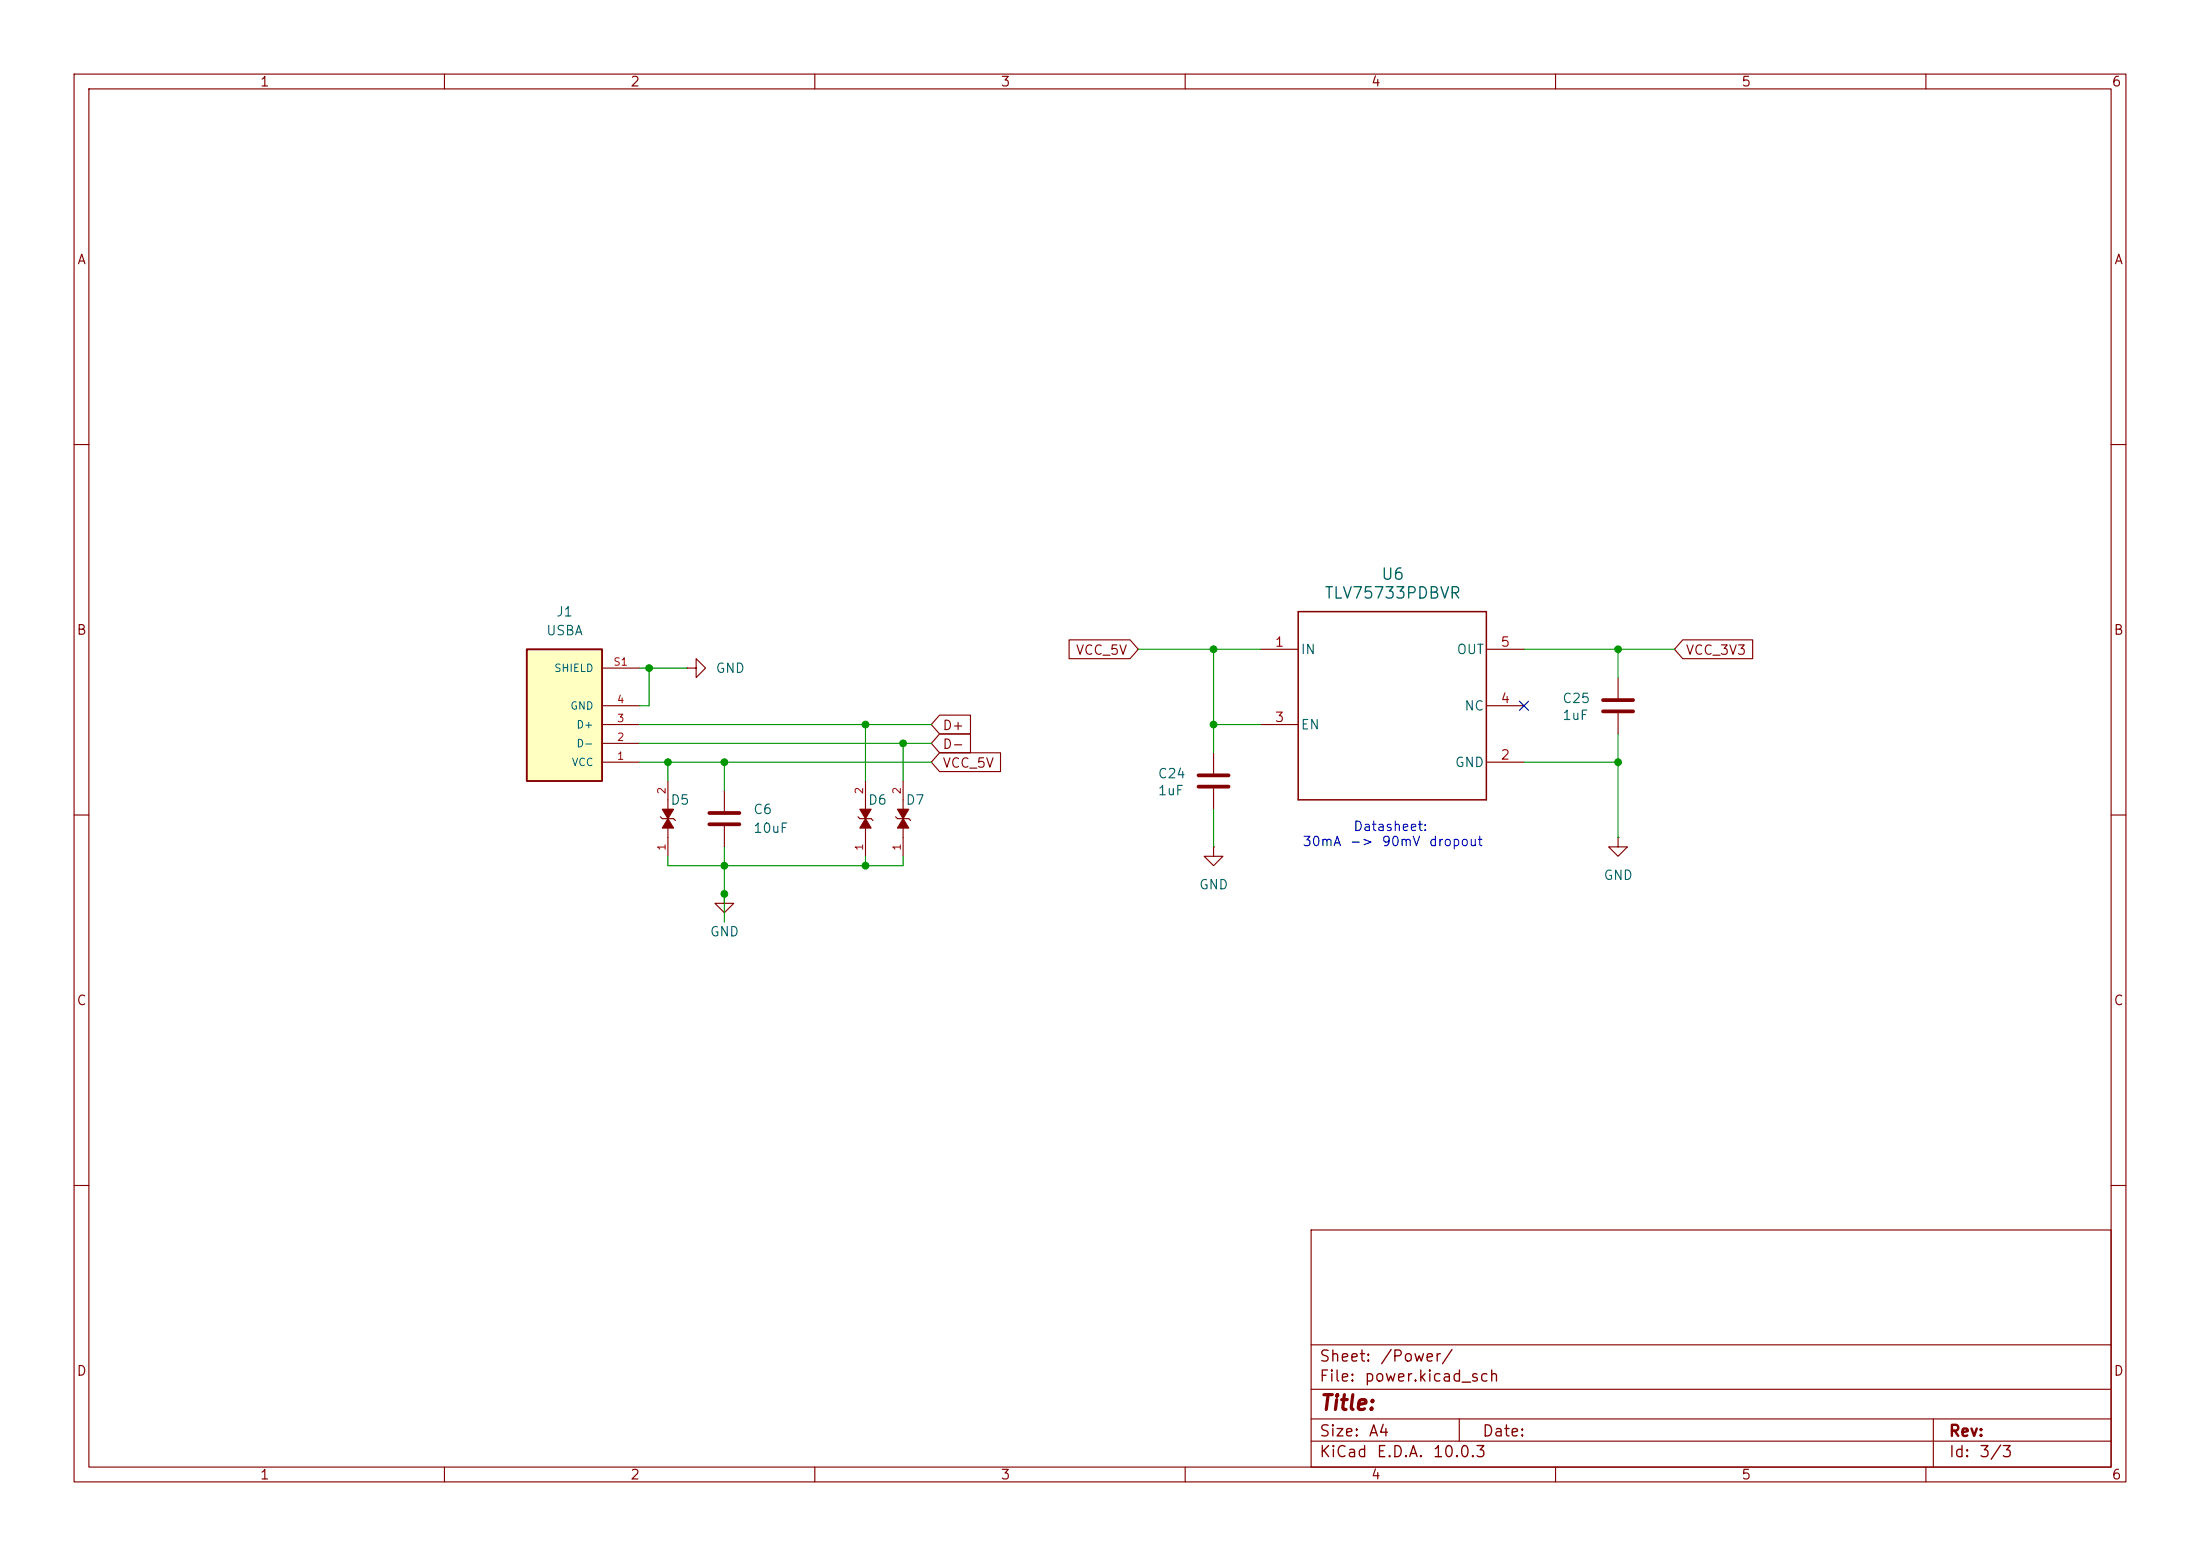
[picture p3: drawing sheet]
(kicad_sch
 (version 20260306)
 (generator "eeschema")
 (generator_version "10.0")
 (paper "A4")
 (lib_symbols
  (symbol "Device:C"
   (pin_numbers (hide yes))
   (pin_names
    (offset 0.254)) (exclude_from_sim no) (in_bom yes) (on_board yes)
   (in_pos_files yes)
   (duplicate_pin_numbers_are_jumpers no)
   (property "Reference" "C" (at 0.635 2.54 0) (show_name no) (do_not_autoplace no) (effects (font (size 1.27 1.27)) (justify left)))
   (property "Value" "C" (at 0.635 -2.54 0) (show_name no) (do_not_autoplace no) (effects (font (size 1.27 1.27)) (justify left)))
   (property "Footprint" "" (at 0.9652 -3.81 0) (show_name no) (do_not_autoplace no) (hide yes) (effects (font (size 1.27 1.27))))
   (property "Datasheet" "" (at 0 0 0) (show_name no) (do_not_autoplace no) (hide yes) (effects (font (size 1.27 1.27))))
   (property "Description" "Unpolarized capacitor" (at 0 0 0) (show_name no) (do_not_autoplace no) (hide yes) (effects (font (size 1.27 1.27))))
   (symbol "C_0_1"
    (polyline (pts (xy -2.032 0.762) (xy 2.032 0.762)) (stroke (width 0.508) (type default)) (fill (type none)))
    (polyline (pts (xy -2.032 -0.762) (xy 2.032 -0.762)) (stroke (width 0.508) (type default)) (fill (type none))))
   (symbol "C_1_1"
    (pin passive line (at 0 3.81 270) (length 2.794) (name "" (effects (font (size 1.27 1.27)))) (number "1" (effects (font (size 1.27 1.27)))))
    (pin passive line (at 0 -3.81 90) (length 2.794) (name "" (effects (font (size 1.27 1.27)))) (number "2" (effects (font (size 1.27 1.27))))))
   (embedded_fonts no))
  (symbol "LESD5D5.0CT1G:LESD5D5.0CT1G"
   (pin_names
    (offset 1.016)) (exclude_from_sim no) (in_bom yes) (on_board yes)
   (in_pos_files yes)
   (duplicate_pin_numbers_are_jumpers no)
   (property "Reference" "D" (at -5.08 2.54 0) (show_name no) (do_not_autoplace no) (effects (font (size 1.27 1.27)) (justify left bottom)))
   (property "Value" "LESD5D5.0CT1G" (at -5.08 -5.08 0) (show_name no) (do_not_autoplace no) (effects (font (size 1.27 1.27)) (justify left bottom)))
   (property "Footprint" "LESD5D5.0CT1G:TVS_LESD5D5.0CT1G" (at 0 0 0) (show_name no) (do_not_autoplace no) (hide yes) (effects (font (size 1.27 1.27)) (justify bottom)))
   (property "Datasheet" "" (at 0 0 0) (show_name no) (do_not_autoplace no) (hide yes) (effects (font (size 1.27 1.27))))
   (property "Description" "" (at 0 0 0) (show_name no) (do_not_autoplace no) (hide yes) (effects (font (size 1.27 1.27))))
   (property "MF" "Leshan Radio Co." (at 0 0 0) (show_name no) (do_not_autoplace no) (hide yes) (effects (font (size 1.27 1.27)) (justify bottom)))
   (property "MAXIMUM_PACKAGE_HEIGHT" "0.7 mm" (at 0 0 0) (show_name no) (do_not_autoplace no) (hide yes) (effects (font (size 1.27 1.27)) (justify bottom)))
   (property "Package" "None" (at 0 0 0) (show_name no) (do_not_autoplace no) (hide yes) (effects (font (size 1.27 1.27)) (justify bottom)))
   (property "Price" "None" (at 0 0 0) (show_name no) (do_not_autoplace no) (hide yes) (effects (font (size 1.27 1.27)) (justify bottom)))
   (property "Check_prices" "https://www.snapeda.com/parts/LESD5D5.0CT1G/Leshan+Radio/view-part/?ref=eda" (at 0 0 0) (show_name no) (do_not_autoplace no) (hide yes) (effects (font (size 1.27 1.27)) (justify bottom)))
   (property "STANDARD" "Manufacturer Recommendations" (at 0 0 0) (show_name no) (do_not_autoplace no) (hide yes) (effects (font (size 1.27 1.27)) (justify bottom)))
   (property "PARTREV" "O" (at 0 0 0) (show_name no) (do_not_autoplace no) (hide yes) (effects (font (size 1.27 1.27)) (justify bottom)))
   (property "SnapEDA_Link" "https://www.snapeda.com/parts/LESD5D5.0CT1G/Leshan+Radio/view-part/?ref=snap" (at 0 0 0) (show_name no) (do_not_autoplace no) (hide yes) (effects (font (size 1.27 1.27)) (justify bottom)))
   (property "MP" "LESD5D5.0CT1G" (at 0 0 0) (show_name no) (do_not_autoplace no) (hide yes) (effects (font (size 1.27 1.27)) (justify bottom)))
   (property "Description_1" "Transient Voltage Suppressors for ESD Protection" (at 0 0 0) (show_name no) (do_not_autoplace no) (hide yes) (effects (font (size 1.27 1.27)) (justify bottom)))
   (property "Availability" "In Stock" (at 0 0 0) (show_name no) (do_not_autoplace no) (hide yes) (effects (font (size 1.27 1.27)) (justify bottom)))
   (property "MANUFACTURER" "LRC" (at 0 0 0) (show_name no) (do_not_autoplace no) (hide yes) (effects (font (size 1.27 1.27)) (justify bottom)))
   (symbol "LESD5D5.0CT1G_0_0"
    (polyline (pts (xy -1.27 0) (xy -2.54 0)) (stroke (width 0.1524) (type default)) (fill (type none)))
    (polyline (pts (xy 0 0.762) (xy 0.254 1.016)) (stroke (width 0.1524) (type default)) (fill (type none)))
    (polyline (pts (xy 0 0) (xy -1.27 -0.762) (xy -1.27 0.762) (xy 0 0)) (stroke (width 0.1524) (type default)) (fill (type outline)))
    (polyline (pts (xy 0 0) (xy 1.27 0.762) (xy 1.27 -0.762) (xy 0 0)) (stroke (width 0.1524) (type default)) (fill (type outline)))
    (polyline (pts (xy 0 -0.762) (xy -0.254 -1.016)) (stroke (width 0.1524) (type default)) (fill (type none)))
    (polyline (pts (xy 0 -0.762) (xy 0 0.762)) (stroke (width 0.1524) (type default)) (fill (type none)))
    (polyline (pts (xy 1.27 0) (xy 2.54 0)) (stroke (width 0.1524) (type default)) (fill (type none)))
    (pin passive line (at -5.08 0 0) (length 2.54) (name "" (effects (font (size 1.016 1.016)))) (number "1" (effects (font (size 1.016 1.016)))))
    (pin passive line (at 5.08 0 180) (length 2.54) (name "" (effects (font (size 1.016 1.016)))) (number "2" (effects (font (size 1.016 1.016))))))
   (embedded_fonts no))
  (symbol "USBA_Male_SMD:480-37-1000"
   (pin_names
    (offset 1.016)) (exclude_from_sim no) (in_bom yes) (on_board yes)
   (in_pos_files yes)
   (duplicate_pin_numbers_are_jumpers no)
   (property "Reference" "J" (at -5.08 8.89 0) (show_name no) (do_not_autoplace no) (effects (font (size 1.27 1.27)) (justify left bottom)))
   (property "Value" "480-37-1000" (at -5.08 -12.7 0) (show_name no) (do_not_autoplace no) (effects (font (size 1.27 1.27)) (justify left bottom)))
   (property "Footprint" "480-37-1000:MOLEX_480-37-1000" (at 0 0 0) (show_name no) (do_not_autoplace no) (hide yes) (effects (font (size 1.27 1.27)) (justify bottom)))
   (property "Datasheet" "" (at 0 0 0) (show_name no) (do_not_autoplace no) (hide yes) (effects (font (size 1.27 1.27))))
   (property "Description" "USB-A (USB TYPE-A) USB 2.0 Plug Connector 4 Position Surface Mount, Right Angle; Through Hole" (at 0 0 0) (show_name no) (do_not_autoplace no) (hide yes) (effects (font (size 1.27 1.27)) (justify bottom)))
   (property "MF" "Molex" (at 0 0 0) (show_name no) (do_not_autoplace no) (hide yes) (effects (font (size 1.27 1.27)) (justify bottom)))
   (property "MAXIMUM_PACKAGE_HEIGHT" "4.6 mm" (at 0 0 0) (show_name no) (do_not_autoplace no) (hide yes) (effects (font (size 1.27 1.27)) (justify bottom)))
   (property "Package" "None" (at 0 0 0) (show_name no) (do_not_autoplace no) (hide yes) (effects (font (size 1.27 1.27)) (justify bottom)))
   (property "Price" "None" (at 0 0 0) (show_name no) (do_not_autoplace no) (hide yes) (effects (font (size 1.27 1.27)) (justify bottom)))
   (property "Check_prices" "https://www.snapeda.com/parts/480371000/Molex/view-part/?ref=eda" (at 0 0 0) (show_name no) (do_not_autoplace no) (hide yes) (effects (font (size 1.27 1.27)) (justify bottom)))
   (property "STANDARD" "Manufacturer Recommendations" (at 0 0 0) (show_name no) (do_not_autoplace no) (hide yes) (effects (font (size 1.27 1.27)) (justify bottom)))
   (property "PARTREV" "D" (at 0 0 0) (show_name no) (do_not_autoplace no) (hide yes) (effects (font (size 1.27 1.27)) (justify bottom)))
   (property "SnapEDA_Link" "https://www.snapeda.com/parts/480371000/Molex/view-part/?ref=snap" (at 0 0 0) (show_name no) (do_not_autoplace no) (hide yes) (effects (font (size 1.27 1.27)) (justify bottom)))
   (property "MP" "480371000" (at 0 0 0) (show_name no) (do_not_autoplace no) (hide yes) (effects (font (size 1.27 1.27)) (justify bottom)))
   (property "Availability" "In Stock" (at 0 0 0) (show_name no) (do_not_autoplace no) (hide yes) (effects (font (size 1.27 1.27)) (justify bottom)))
   (property "MANUFACTURER" "Molex" (at 0 0 0) (show_name no) (do_not_autoplace no) (hide yes) (effects (font (size 1.27 1.27)) (justify bottom)))
   (symbol "480-37-1000_0_0"
    (rectangle (start -5.08 -10.16) (end 5.08 7.62) (stroke (width 0.254) (type default)) (fill (type background)))
    (pin power_in line (at -10.16 5.08 0) (length 5.08) (name "VCC" (effects (font (size 1.016 1.016)))) (number "1" (effects (font (size 1.016 1.016)))))
    (pin bidirectional line (at -10.16 2.54 0) (length 5.08) (name "D-" (effects (font (size 1.016 1.016)))) (number "2" (effects (font (size 1.016 1.016)))))
    (pin bidirectional line (at -10.16 0 0) (length 5.08) (name "D+" (effects (font (size 1.016 1.016)))) (number "3" (effects (font (size 1.016 1.016)))))
    (pin power_in line (at -10.16 -2.54 0) (length 5.08) (name "GND" (effects (font (size 1.016 1.016)))) (number "4" (effects (font (size 1.016 1.016)))))
    (pin passive line (at -10.16 -7.62 0) (length 5.08) (name "SHIELD" (effects (font (size 1.016 1.016)))) (number "S1" (effects (font (size 1.016 1.016)))))
    (pin passive line (at -10.16 -7.62 0) (length 5.08) (hide yes) (name "SHIELD" (effects (font (size 1.016 1.016)))) (number "S2" (effects (font (size 1.016 1.016))))))
   (embedded_fonts no))
  (symbol "extreme_low_dropout_tlv75733pdbvr2026-10-05_19-25-37:TLV75733PDBVR"
   (pin_names
    (offset 0.254)) (exclude_from_sim no) (in_bom yes) (on_board yes)
   (in_pos_files yes)
   (duplicate_pin_numbers_are_jumpers no)
   (property "Reference" "U" (at 0 2.54 0) (show_name no) (do_not_autoplace no) (effects (font (size 1.524 1.524))))
   (property "Value" "TLV75733PDBVR" (at 0 0 0) (show_name no) (do_not_autoplace no) (effects (font (size 1.524 1.524))))
   (property "Footprint" "DBV0005A_N" (at 0 0 0) (show_name no) (do_not_autoplace no) (hide yes) (effects (font (size 1.27 1.27)
    (italic yes))))
   (property "Datasheet" "https://www.ti.com/lit/gpn/tlv757p" (at 0 0 0) (show_name no) (do_not_autoplace no) (hide yes) (effects (font (size 1.27 1.27)
    (italic yes))))
   (property "Description" "" (at 0 0 0) (show_name no) (do_not_autoplace no) (hide yes) (effects (font (size 1.27 1.27))))
   (property "ki_locked" "" (at 0 0 0) (show_name no) (do_not_autoplace no) (effects (font (size 1.27 1.27))))
   (symbol "TLV75733PDBVR_0_1"
    (polyline (pts (xy -12.7 12.7) (xy -12.7 -12.7)) (stroke (width 0.2032) (type default)) (fill (type none)))
    (polyline (pts (xy -12.7 -12.7) (xy 12.7 -12.7)) (stroke (width 0.2032) (type default)) (fill (type none)))
    (polyline (pts (xy 12.7 12.7) (xy -12.7 12.7)) (stroke (width 0.2032) (type default)) (fill (type none)))
    (polyline (pts (xy 12.7 -12.7) (xy 12.7 12.7)) (stroke (width 0.2032) (type default)) (fill (type none)))
    (pin power_in line (at -17.78 7.62 0) (length 5.08) (name "IN" (effects (font (size 1.27 1.27)))) (number "1" (effects (font (size 1.27 1.27)))))
    (pin power_in line (at 17.78 -7.62 180) (length 5.08) (name "GND" (effects (font (size 1.27 1.27)))) (number "2" (effects (font (size 1.27 1.27)))))
    (pin input line (at -17.78 -2.54 0) (length 5.08) (name "EN" (effects (font (size 1.27 1.27)))) (number "3" (effects (font (size 1.27 1.27)))))
    (pin unspecified line (at 17.78 0 180) (length 5.08) (name "NC" (effects (font (size 1.27 1.27)))) (number "4" (effects (font (size 1.27 1.27)))))
    (pin power_in line (at 17.78 7.62 180) (length 5.08) (name "OUT" (effects (font (size 1.27 1.27)))) (number "5" (effects (font (size 1.27 1.27))))))
   (embedded_fonts no))
  (symbol "power:GND"
   (power global)
   (pin_numbers (hide yes))
   (pin_names
    (offset 0) (hide yes)) (exclude_from_sim no) (in_bom yes) (on_board yes)
   (in_pos_files yes)
   (duplicate_pin_numbers_are_jumpers no)
   (property "Reference" "#PWR" (at 0 -6.35 0) (show_name no) (do_not_autoplace no) (hide yes) (effects (font (size 1.27 1.27))))
   (property "Value" "GND" (at 0 -3.81 0) (show_name no) (do_not_autoplace no) (effects (font (size 1.27 1.27))))
   (property "Footprint" "" (at 0 0 0) (show_name no) (do_not_autoplace no) (hide yes) (effects (font (size 1.27 1.27))))
   (property "Datasheet" "" (at 0 0 0) (show_name no) (do_not_autoplace no) (hide yes) (effects (font (size 1.27 1.27))))
   (property "Description" "Power symbol creates a global label with name \"GND\" , ground" (at 0 0 0) (show_name no) (do_not_autoplace no) (hide yes) (effects (font (size 1.27 1.27))))
   (symbol "GND_0_1"
    (polyline (pts (xy 0 0) (xy 0 -1.27) (xy 1.27 -1.27) (xy 0 -2.54) (xy -1.27 -1.27) (xy 0 -1.27)) (stroke (width 0) (type default)) (fill (type none))))
   (symbol "GND_1_1"
    (pin power_in line (at 0 0 270) (length 0) (name "" (effects (font (size 1.27 1.27)))) (number "1" (effects (font (size 1.27 1.27))))))
   (embedded_fonts no)))
 (text "Datasheet:\n30mA -> 90mV dropout"
  (exclude_from_sim no)
  (at 187.706 112.776 0)
  (effects (font (size 1.27 1.27))))
 (junction
  (at 90.17 102.87)
  (diameter 0)
  (color 0 0 0 0))
 (junction
  (at 218.44 87.63)
  (diameter 0)
  (color 0 0 0 0))
 (junction
  (at 116.84 116.84)
  (diameter 0)
  (color 0 0 0 0))
 (junction
  (at 218.44 102.87)
  (diameter 0)
  (color 0 0 0 0))
 (junction
  (at 116.84 97.79)
  (diameter 0)
  (color 0 0 0 0))
 (junction
  (at 97.79 102.87)
  (diameter 0)
  (color 0 0 0 0))
 (junction
  (at 121.92 100.33)
  (diameter 0)
  (color 0 0 0 0))
 (junction
  (at 163.83 87.63)
  (diameter 0)
  (color 0 0 0 0))
 (junction
  (at 163.83 97.79)
  (diameter 0)
  (color 0 0 0 0))
 (junction
  (at 97.79 116.84)
  (diameter 0)
  (color 0 0 0 0))
 (junction
  (at 87.63 90.17)
  (diameter 0)
  (color 0 0 0 0))
 (no_connect
  (at 205.74 95.25))
 (wire
  (pts (xy 163.83 97.79) (xy 170.18 97.79))
  (stroke (width 0) (type default)))
 (wire
  (pts (xy 97.79 102.87) (xy 125.73 102.87))
  (stroke (width 0) (type default)))
 (wire
  (pts (xy 163.83 87.63) (xy 163.83 97.79))
  (stroke (width 0) (type default)))
 (wire
  (pts (xy 121.92 100.33) (xy 121.92 105.41))
  (stroke (width 0) (type default)))
 (wire
  (pts (xy 97.79 114.3) (xy 97.79 116.84))
  (stroke (width 0) (type default)))
 (wire
  (pts (xy 90.17 102.87) (xy 97.79 102.87))
  (stroke (width 0) (type default)))
 (wire
  (pts (xy 87.63 95.25) (xy 87.63 90.17))
  (stroke (width 0) (type default)))
 (wire
  (pts (xy 97.79 116.84) (xy 97.79 124.46))
  (stroke (width 0) (type default)))
 (wire
  (pts (xy 218.44 102.87) (xy 218.44 99.06))
  (stroke (width 0) (type default)))
 (wire
  (pts (xy 226.06 87.63) (xy 218.44 87.63))
  (stroke (width 0) (type default)))
 (wire
  (pts (xy 92.71 90.17) (xy 87.63 90.17))
  (stroke (width 0) (type default)))
 (wire
  (pts (xy 97.79 116.84) (xy 116.84 116.84))
  (stroke (width 0) (type default)))
 (wire
  (pts (xy 90.17 116.84) (xy 90.17 115.57))
  (stroke (width 0) (type default)))
 (wire
  (pts (xy 163.83 109.22) (xy 163.83 114.3))
  (stroke (width 0) (type default)))
 (wire
  (pts (xy 116.84 105.41) (xy 116.84 97.79))
  (stroke (width 0) (type default)))
 (wire
  (pts (xy 90.17 116.84) (xy 97.79 116.84))
  (stroke (width 0) (type default)))
 (wire
  (pts (xy 163.83 87.63) (xy 170.18 87.63))
  (stroke (width 0) (type default)))
 (wire
  (pts (xy 97.79 102.87) (xy 97.79 106.68))
  (stroke (width 0) (type default)))
 (wire
  (pts (xy 86.36 100.33) (xy 121.92 100.33))
  (stroke (width 0) (type default)))
 (wire
  (pts (xy 90.17 105.41) (xy 90.17 102.87))
  (stroke (width 0) (type default)))
 (wire
  (pts (xy 121.92 100.33) (xy 125.73 100.33))
  (stroke (width 0) (type default)))
 (wire
  (pts (xy 163.83 97.79) (xy 163.83 101.6))
  (stroke (width 0) (type default)))
 (wire
  (pts (xy 86.36 90.17) (xy 87.63 90.17))
  (stroke (width 0) (type default)))
 (wire
  (pts (xy 218.44 87.63) (xy 205.74 87.63))
  (stroke (width 0) (type default)))
 (wire
  (pts (xy 205.74 102.87) (xy 218.44 102.87))
  (stroke (width 0) (type default)))
 (wire
  (pts (xy 153.67 87.63) (xy 163.83 87.63))
  (stroke (width 0) (type default)))
 (wire
  (pts (xy 86.36 97.79) (xy 116.84 97.79))
  (stroke (width 0) (type default)))
 (wire
  (pts (xy 86.36 95.25) (xy 87.63 95.25))
  (stroke (width 0) (type default)))
 (wire
  (pts (xy 116.84 116.84) (xy 121.92 116.84))
  (stroke (width 0) (type default)))
 (wire
  (pts (xy 218.44 87.63) (xy 218.44 91.44))
  (stroke (width 0) (type default)))
 (wire
  (pts (xy 116.84 115.57) (xy 116.84 116.84))
  (stroke (width 0) (type default)))
 (wire
  (pts (xy 116.84 97.79) (xy 125.73 97.79))
  (stroke (width 0) (type default)))
 (wire
  (pts (xy 121.92 116.84) (xy 121.92 115.57))
  (stroke (width 0) (type default)))
 (wire
  (pts (xy 86.36 102.87) (xy 90.17 102.87))
  (stroke (width 0) (type default)))
 (wire
  (pts (xy 218.44 113.03) (xy 218.44 102.87))
  (stroke (width 0) (type default)))
 (global_label "VCC_5V"
  (shape input)
  (at 125.73 102.87 0)
  (fields_autoplaced yes)
  (effects (font (size 1.27 1.27)) (justify left))
  (property "Intersheetrefs" "${INTERSHEET_REFS}" (at 135.6095 102.87 0) (hide yes) (show_name no) (do_not_autoplace no) (effects (font (size 1.27 1.27)) (justify left))))
 (global_label "D+"
  (shape input)
  (at 125.73 97.79 0)
  (fields_autoplaced yes)
  (effects (font (size 1.27 1.27)) (justify left))
  (property "Intersheetrefs" "${INTERSHEET_REFS}" (at 131.5576 97.79 0) (hide yes) (show_name no) (do_not_autoplace no) (effects (font (size 1.27 1.27)) (justify left))))
 (global_label "VCC_3V3"
  (shape input)
  (at 226.06 87.63 0)
  (fields_autoplaced yes)
  (effects (font (size 1.27 1.27)) (justify left))
  (property "Intersheetrefs" "${INTERSHEET_REFS}" (at 237.149 87.63 0) (hide yes) (show_name no) (do_not_autoplace no) (effects (font (size 1.27 1.27)) (justify left))))
 (global_label "D-"
  (shape input)
  (at 125.73 100.33 0)
  (fields_autoplaced yes)
  (effects (font (size 1.27 1.27)) (justify left))
  (property "Intersheetrefs" "${INTERSHEET_REFS}" (at 131.5576 100.33 0) (hide yes) (show_name no) (do_not_autoplace no) (effects (font (size 1.27 1.27)) (justify left))))
 (global_label "VCC_5V"
  (shape input)
  (at 153.67 87.63 180)
  (fields_autoplaced yes)
  (effects (font (size 1.27 1.27)) (justify right))
  (property "Intersheetrefs" "${INTERSHEET_REFS}" (at 143.7905 87.63 0) (hide yes) (show_name no) (do_not_autoplace no) (effects (font (size 1.27 1.27)) (justify right))))
 (symbol
  (lib_id "LESD5D5.0CT1G:LESD5D5.0CT1G")
  (at 116.84 110.49 90)
  (unit 1)
  (body_style 1)
  (exclude_from_sim no)
  (in_bom yes)
  (on_board yes)
  (in_pos_files yes)
  (dnp no)
  (property "Reference" "D6" (at 117.094 107.95 90) (show_name no) (do_not_autoplace no) (effects (font (size 1.27 1.27)) (justify right)))
  (property "Value" "LESD5D5.0CT1G" (at 100.33 112.522 90) (hide yes) (show_name no) (do_not_autoplace no) (effects (font (size 1.27 1.27)) (justify right)))
  (property "Footprint" "Diode_SMD:LESD5D5.0CT1G" (at 116.84 110.49 0) (hide yes) (show_name no) (do_not_autoplace no) (effects (font (size 1.27 1.27)) (justify bottom)))
  (property "Datasheet" "" (at 116.84 110.49 0) (hide yes) (show_name no) (do_not_autoplace no) (effects (font (size 1.27 1.27))))
  (property "Description" "" (at 116.84 110.49 0) (hide yes) (show_name no) (do_not_autoplace no) (effects (font (size 1.27 1.27))))
  (property "MF" "Leshan Radio Co." (at 116.84 110.49 0) (hide yes) (show_name no) (do_not_autoplace no) (effects (font (size 1.27 1.27)) (justify bottom)))
  (property "MAXIMUM_PACKAGE_HEIGHT" "0.7 mm" (at 116.84 110.49 0) (hide yes) (show_name no) (do_not_autoplace no) (effects (font (size 1.27 1.27)) (justify bottom)))
  (property "Package" "None" (at 116.84 110.49 0) (hide yes) (show_name no) (do_not_autoplace no) (effects (font (size 1.27 1.27)) (justify bottom)))
  (property "Price" "None" (at 116.84 110.49 0) (hide yes) (show_name no) (do_not_autoplace no) (effects (font (size 1.27 1.27)) (justify bottom)))
  (property "Check_prices" "https://www.snapeda.com/parts/LESD5D5.0CT1G/Leshan+Radio/view-part/?ref=eda" (at 116.84 110.49 0) (hide yes) (show_name no) (do_not_autoplace no) (effects (font (size 1.27 1.27)) (justify bottom)))
  (property "STANDARD" "Manufacturer Recommendations" (at 116.84 110.49 0) (hide yes) (show_name no) (do_not_autoplace no) (effects (font (size 1.27 1.27)) (justify bottom)))
  (property "PARTREV" "O" (at 116.84 110.49 0) (hide yes) (show_name no) (do_not_autoplace no) (effects (font (size 1.27 1.27)) (justify bottom)))
  (property "SnapEDA_Link" "https://www.snapeda.com/parts/LESD5D5.0CT1G/Leshan+Radio/view-part/?ref=snap" (at 116.84 110.49 0) (hide yes) (show_name no) (do_not_autoplace no) (effects (font (size 1.27 1.27)) (justify bottom)))
  (property "MP" "LESD5D5.0CT1G" (at 116.84 110.49 0) (hide yes) (show_name no) (do_not_autoplace no) (effects (font (size 1.27 1.27)) (justify bottom)))
  (property "Description_1" "Transient Voltage Suppressors for ESD Protection" (at 116.84 110.49 0) (hide yes) (show_name no) (do_not_autoplace no) (effects (font (size 1.27 1.27)) (justify bottom)))
  (property "Availability" "In Stock" (at 116.84 110.49 0) (hide yes) (show_name no) (do_not_autoplace no) (effects (font (size 1.27 1.27)) (justify bottom)))
  (property "MANUFACTURER" "LRC" (at 116.84 110.49 0) (hide yes) (show_name no) (do_not_autoplace no) (effects (font (size 1.27 1.27)) (justify bottom)))
  (pin "1")
  (pin "2"))
 (symbol
  (lib_id "LESD5D5.0CT1G:LESD5D5.0CT1G")
  (at 121.92 110.49 90)
  (unit 1)
  (body_style 1)
  (exclude_from_sim no)
  (in_bom yes)
  (on_board yes)
  (in_pos_files yes)
  (dnp no)
  (property "Reference" "D7" (at 122.174 107.95 90) (show_name no) (do_not_autoplace no) (effects (font (size 1.27 1.27)) (justify right)))
  (property "Value" "LESD5D5.0CT1G" (at 105.41 112.522 90) (hide yes) (show_name no) (do_not_autoplace no) (effects (font (size 1.27 1.27)) (justify right)))
  (property "Footprint" "Diode_SMD:LESD5D5.0CT1G" (at 121.92 110.49 0) (hide yes) (show_name no) (do_not_autoplace no) (effects (font (size 1.27 1.27)) (justify bottom)))
  (property "Datasheet" "" (at 121.92 110.49 0) (hide yes) (show_name no) (do_not_autoplace no) (effects (font (size 1.27 1.27))))
  (property "Description" "" (at 121.92 110.49 0) (hide yes) (show_name no) (do_not_autoplace no) (effects (font (size 1.27 1.27))))
  (property "MF" "Leshan Radio Co." (at 121.92 110.49 0) (hide yes) (show_name no) (do_not_autoplace no) (effects (font (size 1.27 1.27)) (justify bottom)))
  (property "MAXIMUM_PACKAGE_HEIGHT" "0.7 mm" (at 121.92 110.49 0) (hide yes) (show_name no) (do_not_autoplace no) (effects (font (size 1.27 1.27)) (justify bottom)))
  (property "Package" "None" (at 121.92 110.49 0) (hide yes) (show_name no) (do_not_autoplace no) (effects (font (size 1.27 1.27)) (justify bottom)))
  (property "Price" "None" (at 121.92 110.49 0) (hide yes) (show_name no) (do_not_autoplace no) (effects (font (size 1.27 1.27)) (justify bottom)))
  (property "Check_prices" "https://www.snapeda.com/parts/LESD5D5.0CT1G/Leshan+Radio/view-part/?ref=eda" (at 121.92 110.49 0) (hide yes) (show_name no) (do_not_autoplace no) (effects (font (size 1.27 1.27)) (justify bottom)))
  (property "STANDARD" "Manufacturer Recommendations" (at 121.92 110.49 0) (hide yes) (show_name no) (do_not_autoplace no) (effects (font (size 1.27 1.27)) (justify bottom)))
  (property "PARTREV" "O" (at 121.92 110.49 0) (hide yes) (show_name no) (do_not_autoplace no) (effects (font (size 1.27 1.27)) (justify bottom)))
  (property "SnapEDA_Link" "https://www.snapeda.com/parts/LESD5D5.0CT1G/Leshan+Radio/view-part/?ref=snap" (at 121.92 110.49 0) (hide yes) (show_name no) (do_not_autoplace no) (effects (font (size 1.27 1.27)) (justify bottom)))
  (property "MP" "LESD5D5.0CT1G" (at 121.92 110.49 0) (hide yes) (show_name no) (do_not_autoplace no) (effects (font (size 1.27 1.27)) (justify bottom)))
  (property "Description_1" "Transient Voltage Suppressors for ESD Protection" (at 121.92 110.49 0) (hide yes) (show_name no) (do_not_autoplace no) (effects (font (size 1.27 1.27)) (justify bottom)))
  (property "Availability" "In Stock" (at 121.92 110.49 0) (hide yes) (show_name no) (do_not_autoplace no) (effects (font (size 1.27 1.27)) (justify bottom)))
  (property "MANUFACTURER" "LRC" (at 121.92 110.49 0) (hide yes) (show_name no) (do_not_autoplace no) (effects (font (size 1.27 1.27)) (justify bottom)))
  (pin "1")
  (pin "2"))
 (symbol
  (lib_id "power:GND")
  (at 218.44 113.03 0)
  (unit 1)
  (body_style 1)
  (exclude_from_sim no)
  (in_bom yes)
  (on_board yes)
  (in_pos_files yes)
  (dnp no)
  (fields_autoplaced yes)
  (property "Reference" "#PWR021" (at 218.44 119.38 0) (hide yes) (show_name no) (do_not_autoplace no) (effects (font (size 1.27 1.27))))
  (property "Value" "GND" (at 218.44 118.11 0) (show_name no) (do_not_autoplace no) (effects (font (size 1.27 1.27))))
  (property "Footprint" "" (at 218.44 113.03 0) (hide yes) (show_name no) (do_not_autoplace no) (effects (font (size 1.27 1.27))))
  (property "Datasheet" "" (at 218.44 113.03 0) (hide yes) (show_name no) (do_not_autoplace no) (effects (font (size 1.27 1.27))))
  (property "Description" "Power symbol creates a global label with name \"GND\" , ground" (at 218.44 113.03 0) (hide yes) (show_name no) (do_not_autoplace no) (effects (font (size 1.27 1.27))))
  (pin "1"))
 (symbol
  (lib_id "extreme_low_dropout_tlv75733pdbvr2026-10-05_19-25-37:TLV75733PDBVR")
  (at 187.96 95.25 0)
  (unit 1)
  (body_style 1)
  (exclude_from_sim no)
  (in_bom yes)
  (on_board yes)
  (in_pos_files yes)
  (dnp no)
  (fields_autoplaced yes)
  (property "Reference" "U6" (at 187.96 77.47 0) (show_name no) (do_not_autoplace no) (effects (font (size 1.524 1.524))))
  (property "Value" "TLV75733PDBVR" (at 187.96 80.01 0) (show_name no) (do_not_autoplace no) (effects (font (size 1.524 1.524))))
  (property "Footprint" "Battery:SOT95P280X145-5N_TLV75733PDBVR" (at 187.96 95.25 0) (hide yes) (show_name no) (do_not_autoplace no) (effects (font (size 1.27 1.27)
    (italic yes))))
  (property "Datasheet" "https://www.ti.com/lit/gpn/tlv757p" (at 187.96 95.25 0) (hide yes) (show_name no) (do_not_autoplace no) (effects (font (size 1.27 1.27)
    (italic yes))))
  (property "Description" "" (at 187.96 95.25 0) (hide yes) (show_name no) (do_not_autoplace no) (effects (font (size 1.27 1.27))))
  (pin "1")
  (pin "2")
  (pin "5")
  (pin "4")
  (pin "3"))
 (symbol
  (lib_id "power:GND")
  (at 92.71 90.17 90)
  (unit 1)
  (body_style 1)
  (exclude_from_sim no)
  (in_bom yes)
  (on_board yes)
  (in_pos_files yes)
  (dnp no)
  (fields_autoplaced yes)
  (property "Reference" "#PWR07" (at 99.06 90.17 0) (hide yes) (show_name no) (do_not_autoplace no) (effects (font (size 1.27 1.27))))
  (property "Value" "GND" (at 96.52 90.1699 90) (show_name no) (do_not_autoplace no) (effects (font (size 1.27 1.27)) (justify right)))
  (property "Footprint" "" (at 92.71 90.17 0) (hide yes) (show_name no) (do_not_autoplace no) (effects (font (size 1.27 1.27))))
  (property "Datasheet" "" (at 92.71 90.17 0) (hide yes) (show_name no) (do_not_autoplace no) (effects (font (size 1.27 1.27))))
  (property "Description" "Power symbol creates a global label with name \"GND\" , ground" (at 92.71 90.17 0) (hide yes) (show_name no) (do_not_autoplace no) (effects (font (size 1.27 1.27))))
  (pin "1"))
 (symbol
  (lib_id "LESD5D5.0CT1G:LESD5D5.0CT1G")
  (at 90.17 110.49 90)
  (unit 1)
  (body_style 1)
  (exclude_from_sim no)
  (in_bom yes)
  (on_board yes)
  (in_pos_files yes)
  (dnp no)
  (property "Reference" "D5" (at 90.424 107.95 90) (show_name no) (do_not_autoplace no) (effects (font (size 1.27 1.27)) (justify right)))
  (property "Value" "LESD5D5.0CT1G" (at 73.66 112.522 90) (hide yes) (show_name no) (do_not_autoplace no) (effects (font (size 1.27 1.27)) (justify right)))
  (property "Footprint" "Diode_SMD:LESD5D5.0CT1G" (at 90.17 110.49 0) (hide yes) (show_name no) (do_not_autoplace no) (effects (font (size 1.27 1.27)) (justify bottom)))
  (property "Datasheet" "" (at 90.17 110.49 0) (hide yes) (show_name no) (do_not_autoplace no) (effects (font (size 1.27 1.27))))
  (property "Description" "" (at 90.17 110.49 0) (hide yes) (show_name no) (do_not_autoplace no) (effects (font (size 1.27 1.27))))
  (property "MF" "Leshan Radio Co." (at 90.17 110.49 0) (hide yes) (show_name no) (do_not_autoplace no) (effects (font (size 1.27 1.27)) (justify bottom)))
  (property "MAXIMUM_PACKAGE_HEIGHT" "0.7 mm" (at 90.17 110.49 0) (hide yes) (show_name no) (do_not_autoplace no) (effects (font (size 1.27 1.27)) (justify bottom)))
  (property "Package" "None" (at 90.17 110.49 0) (hide yes) (show_name no) (do_not_autoplace no) (effects (font (size 1.27 1.27)) (justify bottom)))
  (property "Price" "None" (at 90.17 110.49 0) (hide yes) (show_name no) (do_not_autoplace no) (effects (font (size 1.27 1.27)) (justify bottom)))
  (property "Check_prices" "https://www.snapeda.com/parts/LESD5D5.0CT1G/Leshan+Radio/view-part/?ref=eda" (at 90.17 110.49 0) (hide yes) (show_name no) (do_not_autoplace no) (effects (font (size 1.27 1.27)) (justify bottom)))
  (property "STANDARD" "Manufacturer Recommendations" (at 90.17 110.49 0) (hide yes) (show_name no) (do_not_autoplace no) (effects (font (size 1.27 1.27)) (justify bottom)))
  (property "PARTREV" "O" (at 90.17 110.49 0) (hide yes) (show_name no) (do_not_autoplace no) (effects (font (size 1.27 1.27)) (justify bottom)))
  (property "SnapEDA_Link" "https://www.snapeda.com/parts/LESD5D5.0CT1G/Leshan+Radio/view-part/?ref=snap" (at 90.17 110.49 0) (hide yes) (show_name no) (do_not_autoplace no) (effects (font (size 1.27 1.27)) (justify bottom)))
  (property "MP" "LESD5D5.0CT1G" (at 90.17 110.49 0) (hide yes) (show_name no) (do_not_autoplace no) (effects (font (size 1.27 1.27)) (justify bottom)))
  (property "Description_1" "Transient Voltage Suppressors for ESD Protection" (at 90.17 110.49 0) (hide yes) (show_name no) (do_not_autoplace no) (effects (font (size 1.27 1.27)) (justify bottom)))
  (property "Availability" "In Stock" (at 90.17 110.49 0) (hide yes) (show_name no) (do_not_autoplace no) (effects (font (size 1.27 1.27)) (justify bottom)))
  (property "MANUFACTURER" "LRC" (at 90.17 110.49 0) (hide yes) (show_name no) (do_not_autoplace no) (effects (font (size 1.27 1.27)) (justify bottom)))
  (pin "1")
  (pin "2"))
 (symbol
  (lib_id "Device:C")
  (at 97.79 110.49 0)
  (unit 1)
  (body_style 1)
  (exclude_from_sim no)
  (in_bom yes)
  (on_board yes)
  (in_pos_files yes)
  (dnp no)
  (property "Reference" "C6" (at 101.6 109.2199 0) (show_name no) (do_not_autoplace no) (effects (font (size 1.27 1.27)) (justify left)))
  (property "Value" "10uF" (at 101.6 111.7599 0) (show_name no) (do_not_autoplace no) (effects (font (size 1.27 1.27)) (justify left)))
  (property "Footprint" "Capacitor_SMD:C_0603_1608Metric" (at 116.332 117.348 0) (hide yes) (show_name no) (do_not_autoplace no) (effects (font (size 1.27 1.27))))
  (property "Datasheet" "" (at 97.79 110.49 0) (hide yes) (show_name no) (do_not_autoplace no) (effects (font (size 1.27 1.27))))
  (property "Description" "Unpolarized capacitor" (at 97.79 110.49 0) (hide yes) (show_name no) (do_not_autoplace no) (effects (font (size 1.27 1.27))))
  (pin "1")
  (pin "2"))
 (symbol
  (lib_id "Device:C")
  (at 163.83 105.41 0)
  (unit 1)
  (body_style 1)
  (exclude_from_sim no)
  (in_bom yes)
  (on_board yes)
  (in_pos_files yes)
  (dnp no)
  (property "Reference" "C24" (at 156.21 104.394 0) (show_name no) (do_not_autoplace no) (effects (font (size 1.27 1.27)) (justify left)))
  (property "Value" "1uF" (at 156.21 106.68 0) (show_name no) (do_not_autoplace no) (effects (font (size 1.27 1.27)) (justify left)))
  (property "Footprint" "Capacitor_SMD:C_0603_1608Metric" (at 164.7952 109.22 0) (hide yes) (show_name no) (do_not_autoplace no) (effects (font (size 1.27 1.27))))
  (property "Datasheet" "" (at 163.83 105.41 0) (hide yes) (show_name no) (do_not_autoplace no) (effects (font (size 1.27 1.27))))
  (property "Description" "Unpolarized capacitor" (at 163.83 105.41 0) (hide yes) (show_name no) (do_not_autoplace no) (effects (font (size 1.27 1.27))))
  (pin "1")
  (pin "2"))
 (symbol
  (lib_id "Device:C")
  (at 218.44 95.25 0)
  (unit 1)
  (body_style 1)
  (exclude_from_sim no)
  (in_bom yes)
  (on_board yes)
  (in_pos_files yes)
  (dnp no)
  (property "Reference" "C25" (at 210.82 94.234 0) (show_name no) (do_not_autoplace no) (effects (font (size 1.27 1.27)) (justify left)))
  (property "Value" "1uF" (at 210.82 96.52 0) (show_name no) (do_not_autoplace no) (effects (font (size 1.27 1.27)) (justify left)))
  (property "Footprint" "Capacitor_SMD:C_0603_1608Metric" (at 219.4052 99.06 0) (hide yes) (show_name no) (do_not_autoplace no) (effects (font (size 1.27 1.27))))
  (property "Datasheet" "" (at 218.44 95.25 0) (hide yes) (show_name no) (do_not_autoplace no) (effects (font (size 1.27 1.27))))
  (property "Description" "Unpolarized capacitor" (at 218.44 95.25 0) (hide yes) (show_name no) (do_not_autoplace no) (effects (font (size 1.27 1.27))))
  (pin "1")
  (pin "2"))
 (symbol
  (lib_id "power:GND")
  (at 163.83 114.3 0)
  (unit 1)
  (body_style 1)
  (exclude_from_sim no)
  (in_bom yes)
  (on_board yes)
  (in_pos_files yes)
  (dnp no)
  (fields_autoplaced yes)
  (property "Reference" "#PWR020" (at 163.83 120.65 0) (hide yes) (show_name no) (do_not_autoplace no) (effects (font (size 1.27 1.27))))
  (property "Value" "GND" (at 163.83 119.38 0) (show_name no) (do_not_autoplace no) (effects (font (size 1.27 1.27))))
  (property "Footprint" "" (at 163.83 114.3 0) (hide yes) (show_name no) (do_not_autoplace no) (effects (font (size 1.27 1.27))))
  (property "Datasheet" "" (at 163.83 114.3 0) (hide yes) (show_name no) (do_not_autoplace no) (effects (font (size 1.27 1.27))))
  (property "Description" "Power symbol creates a global label with name \"GND\" , ground" (at 163.83 114.3 0) (hide yes) (show_name no) (do_not_autoplace no) (effects (font (size 1.27 1.27))))
  (pin "1"))
 (symbol
  (lib_id "power:GND")
  (at 97.79 124.46 0)
  (unit 1)
  (body_style 1)
  (exclude_from_sim no)
  (in_bom yes)
  (on_board yes)
  (in_pos_files yes)
  (dnp no)
  (fields_autoplaced yes)
  (property "Reference" "#PWR05" (at 97.79 130.81 0) (hide yes) (show_name no) (do_not_autoplace no) (effects (font (size 1.27 1.27))))
  (property "Value" "GND" (at 97.79 129.54 0) (show_name no) (do_not_autoplace no) (effects (font (size 1.27 1.27))))
  (property "Footprint" "" (at 97.79 124.46 0) (hide yes) (show_name no) (do_not_autoplace no) (effects (font (size 1.27 1.27))))
  (property "Datasheet" "" (at 97.79 124.46 0) (hide yes) (show_name no) (do_not_autoplace no) (effects (font (size 1.27 1.27))))
  (property "Description" "Power symbol creates a global label with name \"GND\" , ground" (at 97.79 124.46 0) (hide yes) (show_name no) (do_not_autoplace no) (effects (font (size 1.27 1.27))))
  (pin "1"))
 (symbol
  (lib_id "USBA_Male_SMD:480-37-1000")
  (at 76.2 97.79 180)
  (unit 1)
  (body_style 1)
  (exclude_from_sim no)
  (in_bom yes)
  (on_board yes)
  (in_pos_files yes)
  (dnp no)
  (fields_autoplaced yes)
  (property "Reference" "J1" (at 76.2 82.55 0) (show_name no) (do_not_autoplace no) (effects (font (size 1.27 1.27))))
  (property "Value" "USBA" (at 76.2 85.09 0) (show_name no) (do_not_autoplace no) (effects (font (size 1.27 1.27))))
  (property "Footprint" "Connector:USBA_Male_SMD" (at 76.2 97.79 0) (hide yes) (show_name no) (do_not_autoplace no) (effects (font (size 1.27 1.27)) (justify bottom)))
  (property "Datasheet" "" (at 76.2 97.79 0) (hide yes) (show_name no) (do_not_autoplace no) (effects (font (size 1.27 1.27))))
  (property "Description" "USB-A (USB TYPE-A) USB 2.0 Plug Connector 4 Position Surface Mount, Right Angle; Through Hole" (at 76.2 97.79 0) (hide yes) (show_name no) (do_not_autoplace no) (effects (font (size 1.27 1.27)) (justify bottom)))
  (property "MF" "Molex" (at 76.2 97.79 0) (hide yes) (show_name no) (do_not_autoplace no) (effects (font (size 1.27 1.27)) (justify bottom)))
  (property "MAXIMUM_PACKAGE_HEIGHT" "4.6 mm" (at 76.2 97.79 0) (hide yes) (show_name no) (do_not_autoplace no) (effects (font (size 1.27 1.27)) (justify bottom)))
  (property "Package" "None" (at 76.2 97.79 0) (hide yes) (show_name no) (do_not_autoplace no) (effects (font (size 1.27 1.27)) (justify bottom)))
  (property "Price" "None" (at 76.2 97.79 0) (hide yes) (show_name no) (do_not_autoplace no) (effects (font (size 1.27 1.27)) (justify bottom)))
  (property "Check_prices" "https://www.snapeda.com/parts/480371000/Molex/view-part/?ref=eda" (at 76.2 97.79 0) (hide yes) (show_name no) (do_not_autoplace no) (effects (font (size 1.27 1.27)) (justify bottom)))
  (property "STANDARD" "Manufacturer Recommendations" (at 76.2 97.79 0) (hide yes) (show_name no) (do_not_autoplace no) (effects (font (size 1.27 1.27)) (justify bottom)))
  (property "PARTREV" "D" (at 76.2 97.79 0) (hide yes) (show_name no) (do_not_autoplace no) (effects (font (size 1.27 1.27)) (justify bottom)))
  (property "SnapEDA_Link" "https://www.snapeda.com/parts/480371000/Molex/view-part/?ref=snap" (at 76.2 97.79 0) (hide yes) (show_name no) (do_not_autoplace no) (effects (font (size 1.27 1.27)) (justify bottom)))
  (property "MP" "480371000" (at 76.2 97.79 0) (hide yes) (show_name no) (do_not_autoplace no) (effects (font (size 1.27 1.27)) (justify bottom)))
  (property "Availability" "In Stock" (at 76.2 97.79 0) (hide yes) (show_name no) (do_not_autoplace no) (effects (font (size 1.27 1.27)) (justify bottom)))
  (property "MANUFACTURER" "Molex" (at 76.2 97.79 0) (hide yes) (show_name no) (do_not_autoplace no) (effects (font (size 1.27 1.27)) (justify bottom)))
  (pin "S1")
  (pin "4")
  (pin "3")
  (pin "2")
  (pin "1")
  (pin "S2")))
